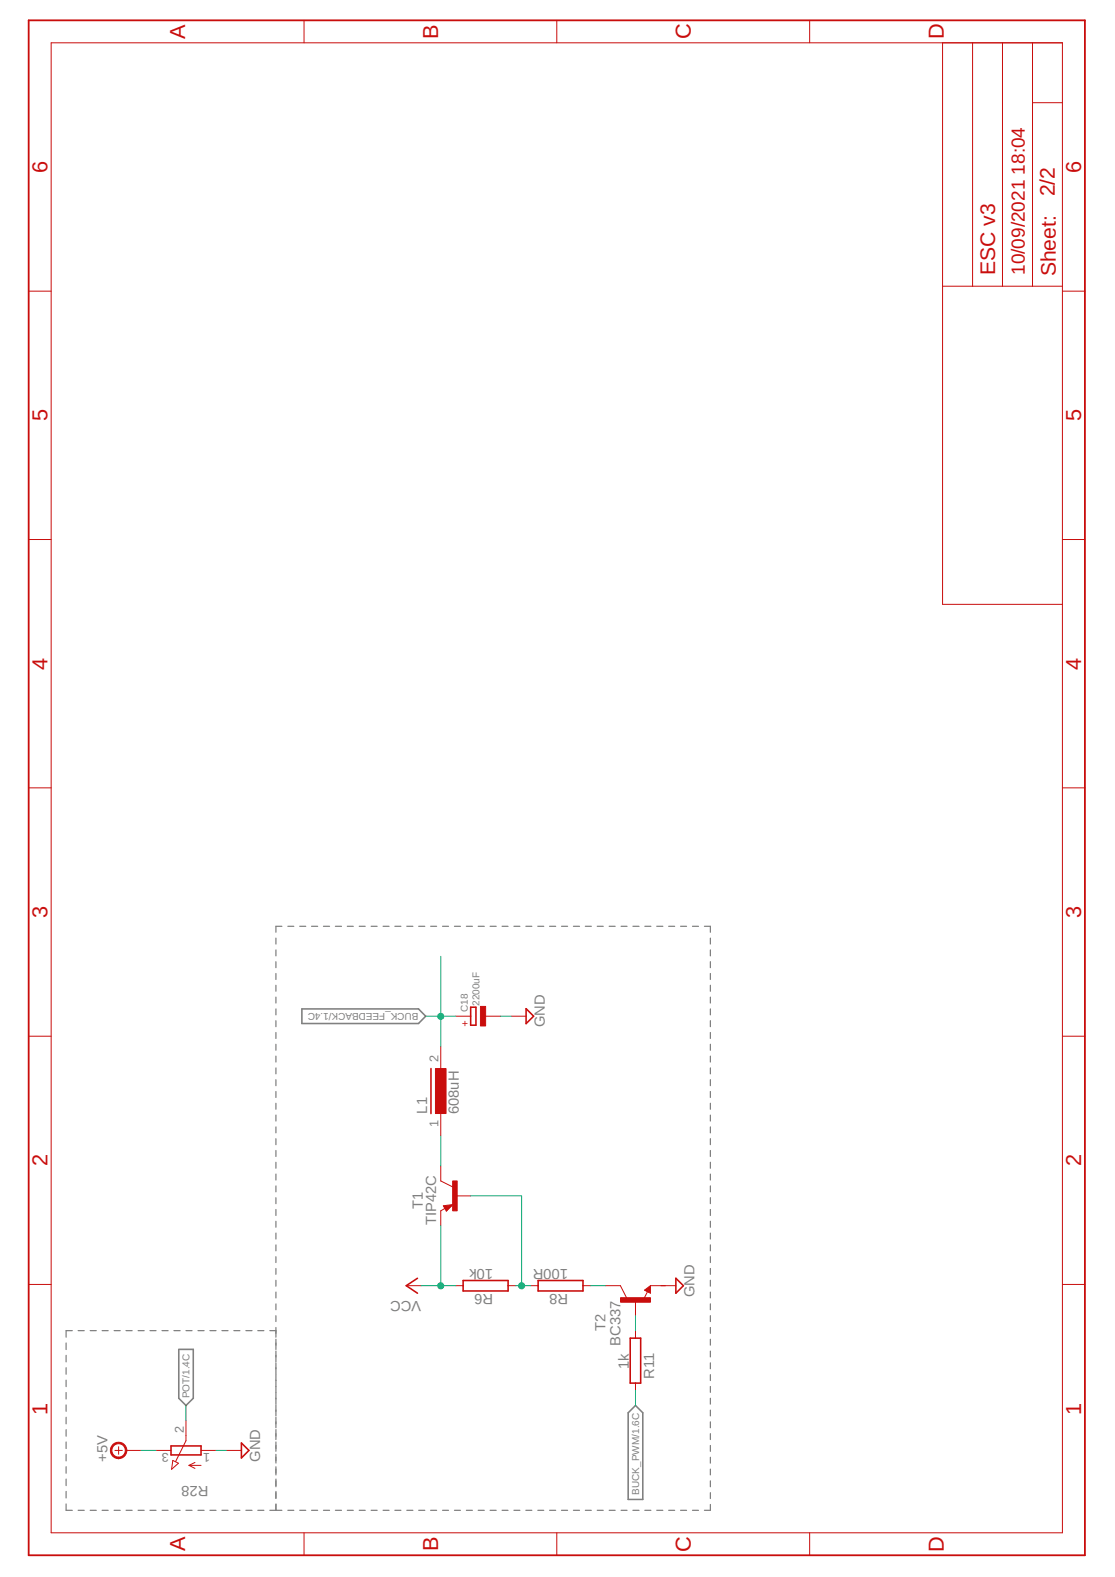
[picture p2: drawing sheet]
<svg xmlns="http://www.w3.org/2000/svg" width="210mm" height="297mm" viewBox="0 0 210 297" stroke-linecap="round" stroke-linejoin="round" font-family="sans-serif">
<g fill="none" stroke="#808080" stroke-width=".23">
<path d="M51.9 176.7v1.1M51.9 178.9v1.1M53.1 174.5h-1.2v1.1M54.2 174.5h1.1M56.4 174.5h1.2M58.7 174.5h1.1M60.9 174.5h1.1M63.1 174.5h1.2M65.4 174.5h1.1M67.6 174.5h1.1M69.9 174.5h1.1M72.1 174.5h1.1"/>
<path d="M74.3 174.5h1.2M76.6 174.5h1.1M78.8 174.5h1.2M81.1 174.5h1.1M83.3 174.5h1.1M85.6 174.5h1.1M87.8 174.5h1.1M90 174.5h1.2M92.3 174.5h1.1M94.5 174.5h1.1M96.8 174.5h1.1M99 174.5h1.1"/>
<path d="M101.2 174.5h1.2M103.5 174.5h1.1M105.7 174.5h1.1M107.9 174.5h1.2M110.2 174.5h1.1M112.4 174.5h1.2M114.7 174.5h1.1M116.9 174.5h1.1M119.1 174.5h1.2M121.4 174.5h1.1M123.6 174.5h1.2M125.9 174.5h1.1"/>
<path d="M128.1 174.5h1.1M130.4 174.5h1.1M132.6 174.5h1.1v1.1M133.7 176.7v1.1M133.7 178.9v1.1M51.9 181.1v1.2M51.9 183.4v1.1M51.9 185.6v1.1M51.9 187.8v1.1M51.9 190v1.2M51.9 192.3v1.1M51.9 194.5v1.1"/>
<path d="M51.9 196.7v1.1M51.9 198.9v1.1M133.7 181.1v1.2M133.7 183.4v1.1M133.7 185.6v1.1M133.7 187.8v1.1M133.7 190v1.2M133.7 192.3v1.1M133.7 194.5v1.1M133.7 196.7v1.1M133.7 198.9v1.1M51.9 201.1v1.2"/>
<path d="M51.9 203.4v1.1M51.9 205.6v1.1M51.9 207.8v1.1M51.9 210v1.2M51.9 212.3v1.1M51.9 214.5v1.1M51.9 216.7v1.1M51.9 218.9v1.1M133.7 201.1v1.2M133.7 203.4v1.1M133.7 205.6v1.1M133.7 207.8v1.1"/>
<path d="M133.7 210v1.2M133.7 212.3v1.1M133.7 214.5v1.1M133.7 216.7v1.1M133.7 218.9v1.1M51.9 221.1v1.2M51.9 223.4v1.1M51.9 225.6v1.1M51.9 227.8v1.1M51.9 230v1.2M51.9 232.3v1.1M51.9 234.5v1.1"/>
<path d="M51.9 236.7v1.1M51.9 238.9v1.1M133.7 221.1v1.2M133.7 223.4v1.1M133.7 225.6v1.1M133.7 227.8v1.1M133.7 230v1.2M133.7 232.3v1.1M133.7 234.5v1.1M133.7 236.7v1.1M133.7 238.9v1.1M12.4 253v1.2"/>
<path d="M12.4 255.3v1.2M12.4 257.6v1.2M12.4 260v1.2M13.6 250.6h-1.2v1.3M14.7 250.6h1.2M17 250.6h1.1M19.2 250.6h1.2M21.5 250.6h1.1M23.7 250.6h1.2M26 250.6h1.1M28.2 250.6h1.2M30.5 250.6h1.1"/>
<path d="M32.7 250.6h1.2M35 250.6h1.2M37.3 250.6h1.1M39.5 250.6h1.2M41.8 250.6h1.1M44 250.6h1.2M46.3 250.6h1.1M48.5 250.6h1.2M50.8 250.6h1.1M51.9 241.2v1.1M51.9 243.4v1.1M51.9 245.6v1.1"/>
<path d="M51.9 247.8v1.1M51.9 250v1.9M51.9 252.3v1.9M51.9 254.5v2M51.9 256.7v2.1M51.9 258.9v5.6M133.7 241.2v1.1M133.7 243.4v1.1M133.7 245.6v1.1M133.7 247.8v1.1M133.7 250v1.1M133.7 252.3v1.1"/>
<path d="M133.7 254.5v1.1M133.7 256.7v1.1M133.7 258.9v1.1M12.4 262.3v1.2M12.4 264.6v1.2M12.4 267v1.2M12.4 269.3v1.2M12.4 271.6v1.2M12.4 273.9v1.3M12.4 276.3v1.2M12.4 278.6v1.2M51.9 264.6v2.1"/>
<path d="M51.9 267v1.9M51.9 269.3v1.8M51.9 271.6v1.8M51.9 273.9v1.7M51.9 276.3v1.5M51.9 278.6v1.4M133.7 261.2v1.1M133.7 263.4v1.1M133.7 265.6v1.1M133.7 267.8v1.1M133.7 270v1.1M133.7 272.3v1.1"/>
<path d="M133.7 274.5v1.1M133.7 276.7v1.1M133.7 278.9v1.1M12.4 283.3v1.2h1.2M12.4 280.9v1.3M14.7 284.5h1.2M17 284.5h1.1M19.2 284.5h1.2M21.5 284.5h1.1M23.7 284.5h1.2M26 284.5h1.1M28.2 284.5h1.2"/>
<path d="M30.5 284.5h1.1M32.7 284.5h1.2M35 284.5h1.2M37.3 284.5h1.1M39.5 284.5h1.2M41.8 284.5h1.1M44 284.5h1.2M46.3 284.5h1.1M48.5 284.5h1.2M50.8 284.5h2.3M51.9 280.9v1.4M51.9 283.3v1.2"/>
<path d="M54.2 284.5h1.1M56.4 284.5h1.2M58.7 284.5h1.1M60.9 284.5h1.1M63.1 284.5h1.2M65.4 284.5h1.1M67.6 284.5h1.1M69.9 284.5h1.1M72.1 284.5h1.1M74.3 284.5h1.2M76.6 284.5h1.1M78.8 284.5h1.2"/>
<path d="M81.1 284.5h1.1M83.3 284.5h1.1M85.6 284.5h1.1M87.8 284.5h1.1M90 284.5h1.2M92.3 284.5h1.1M94.5 284.5h1.1M96.8 284.5h1.1M99 284.5h1.1M101.2 284.5h1.2M103.5 284.5h1.1M105.7 284.5h1.1"/>
<path d="M107.9 284.5h1.2M110.2 284.5h1.1M112.4 284.5h1.2M114.7 284.5h1.1M116.9 284.5h1.1M119.1 284.5h1.2M121.4 284.5h1.1M123.6 284.5h1.2M125.9 284.5h1.1M128.1 284.5h1.1M130.4 284.5h1.1M133.7 283.4v1.1h-1.1"/>
<path d="M133.7 281.2v1.1"/>
</g>
<path d="M56.8 190h22l1.3 1.4-1.3 1.4h-22zM33.7 254.2h2.7v9.2l-1.4 1.3-1.3-1.3zM119.6 264.7l1.4 1.4v16.3h-2.7v-16.3z" fill="none" stroke="#808080" stroke-width=".3"/>
<g fill="none" stroke="#c90d0c" stroke-width=".19">
<path d="M9.6 8.1h190.4v280.6h-190.4zM57.2 3.8v4.3M104.8 3.8v4.3M152.4 3.8v4.3M177.4 8.1v105.7h22.6M183.1 8.1v45.8M188.7 8.1v45.8M194.4 19.3h5.6M194.4 8.1v45.8M5.4 54.8h4.2M177.4 53.9h22.6M200 54.8h4.2"/>
<path d="M5.4 101.6h4.2M200 101.6h4.2M5.4 148.4h4.2M200 148.4h4.2M5.4 195.2h4.2M83 197v5.7M85.8 191.4h2.8M91.4 191.4h2.9M96.2 191.4h2.8M200 195.2h4.2M83 219.6v2.8l2.2 1.2M83 208.3v5.7"/>
<path d="M83.5 227.1l1.7-.2-1.2 1.2zM83.8 227.6l-.8 .5v2.8M85.8 225.3h2.8M5.4 241.9h4.2M76.5 242.2h2.8M85.8 242.2h1.4M95.7 242.2h1.4M99.9 242.2h1.4M109.7 242.2h1.5M114 242.2h2.8l1.1 2.2M119.6 245v2.8M119.6 250.6v1.5"/>
<path d="M121.3 243l1.1-.8v1.4zM121.9 243.3l-.7 1.4M122.4 242.2h4.8M200 241.9h4.2M21.6 273.2h1.4M22.3 272.5v1.4M23.7 273.2h2.9M29.4 273.2h2.8M32.5 275.1l1.1 .5-1.3 1.2zM35 267.6v3.8l-1.9 3.9M35.6 276h2.2M35.6 276l1.1 .6"/>
<path d="M36.7 275.5l-1.1 .5M37.8 273.2h2.9M42.6 273.2h2.8M119.6 260.5v1.4M57.2 288.7v4.2M104.8 288.7v4.2M152.4 288.7v4.2"/>
</g>
<path d="M5.4 3.8h198.8v289.1h-198.8z" fill="none" stroke="#c90d0c" stroke-width=".34"/>
<path d="M88.6 189.7h1v3.4h-1zM99 190l1.5 1.4-1.5 1.4zM81.1 201.3v8.4M83.7 227.2l.4 .7 .8-.8-1.1 .1 .3 .4 .4-.2h-.4M78.6 240.8l-2.1 1.4 2.1 1.4M87.2 241.2h8.5v2h-8.5zM101.3 241.2h8.4v2h-8.4zM118.6 252.1h2v8.4h-2zM121.9 243l.3-.1v.4l-.6-.3 .7-.5v.8M127.2 240.8l1.5 1.4-1.5 1.4zM32.2 272.4h5.6v1.6h-5.6zM45.4 271.8l1.5 1.4-1.5 1.4z" fill="none" stroke="#c90d0c" stroke-width=".3"/>
<path d="M21.3 272a1.56 1.56 0 0 1 2.5 .7 1.56 1.56 0 0 1-1.5 2.1v-.3a1.27 1.27 0 0 1-1.2-1.8 1.27 1.27 0 0 1 2.2-.3 1.27 1.27 0 0 1-.7 2l-.3 .1v.3a1.56 1.56 0 0 1-1.4-1 1.56 1.56 0 0 1 .4-1.8z" fill-rule="evenodd" fill="#c90d0c" stroke="#c90d0c" stroke-width=".19"/>
<g fill="#c90d0c" stroke="#c90d0c" stroke-width=".19">
<path d="M85.2 222.4h.9v5.7h-.9z"/>
<path d="M116.8 244.4h5.6v.9h-5.6z"/>
<path d="M82 201.3h2v8.4h-2z"/>
<path d="M90.4 189.6h1v3.7h-1z"/>
</g>
<g fill="none" stroke="#0dab76" stroke-width=".19">
<path d="M80.1 191.4h5.7M83 180.1v16.9M94.3 191.4h1.9M83 214v5.6M83 230.9v11.3M88.6 225.3h9.6v16.9M79.3 242.2h6.5M97.1 242.2h2.8M111.2 242.2h2.8M119.6 247.8v2.8M26.6 273.2h2.8M35 264.7v2.9"/>
<path d="M40.7 273.2h1.9M119.6 261.9v2.8"/>
</g>
<g fill="#0dab76" stroke="#0dab76" stroke-width=".19">
<circle cx="98.2" cy="242.2" r=".57"/>
<circle cx="83" cy="242.2" r=".57"/>
<circle cx="83" cy="191.4" r=".57"/>
</g>
<g font-size="4.1" fill="#c90d0c">
<text x="34.9" y="7.3" transform="rotate(-90 34.9 7.3)">A</text>
<text x="82.5" y="7.3" transform="rotate(-90 82.5 7.3)">B</text>
<text x="130.1" y="7.4" transform="rotate(-90 130.1 7.4)">C</text>
<text x="177.6" y="7.4" transform="rotate(-90 177.6 7.4)">D</text>
<text x="9" y="32.6" transform="rotate(-90 9 32.6)">6</text>
<text x="203.6" y="32.6" transform="rotate(-90 203.6 32.6)">6</text>
<text x="9" y="79.4" transform="rotate(-90 9 79.4)">5</text>
<text x="203.6" y="79.4" transform="rotate(-90 203.6 79.4)">5</text>
<text x="9" y="126.1" transform="rotate(-90 9 126.1)">4</text>
<text x="203.6" y="126.1" transform="rotate(-90 203.6 126.1)">4</text>
<text x="9" y="172.9" transform="rotate(-90 9 172.9)">3</text>
<text x="203.6" y="172.9" transform="rotate(-90 203.6 172.9)">3</text>
<text x="9" y="219.7" transform="rotate(-90 9 219.7)">2</text>
<text x="203.6" y="219.7" transform="rotate(-90 203.6 219.7)">2</text>
<text x="9" y="266.5" transform="rotate(-90 9 266.5)">1</text>
<text x="203.6" y="266.5" transform="rotate(-90 203.6 266.5)">1</text>
<text x="34.9" y="292.2" transform="rotate(-90 34.9 292.2)">A</text>
<text x="82.5" y="292.2" transform="rotate(-90 82.5 292.2)">B</text>
<text x="130.1" y="292.3" transform="rotate(-90 130.1 292.3)">C</text>
<text x="177.6" y="292.3" transform="rotate(-90 177.6 292.3)">D</text>
</g>
<g font-size="4" fill="#c90d0c">
<text x="198.6" y="37" transform="rotate(-90 198.6 37)">2/2</text>
<text x="187.3" y="51.8" transform="rotate(-90 187.3 51.8)">ESC v3</text>
<text x="198.7" y="52.1" transform="rotate(-90 198.7 52.1)">Sheet:</text>
</g>
<g font-size="3.6" fill="#c90d0c">
<text x="193" y="32.9" transform="rotate(-90 193 32.9)">18:04</text>
<text x="193" y="51.8" transform="rotate(-90 193 51.8)">10/09/2021</text>
</g>
<g font-size="2.8" fill="#808080">
<text x="102.6" y="193.5" transform="rotate(-90 102.6 193.5)">GND</text>
<text x="80.4" y="209.7" transform="rotate(-90 80.4 209.7)">L1</text>
<text x="86.3" y="209.9" transform="rotate(-90 86.3 209.9)">608uH</text>
<text x="79.6" y="227.6" transform="rotate(-90 79.6 227.6)">T1</text>
<text x="82.1" y="230.7" transform="rotate(-90 82.1 230.7)">TIP42C</text>
<text x="92.8" y="238.9" transform="rotate(-180 92.8 238.9)">10k</text>
<text x="106.9" y="238.9" transform="rotate(-180 106.9 238.9)">100R</text>
<text x="79.3" y="245" transform="rotate(-180 79.3 245)">VCC</text>
<text x="92.8" y="243.7" transform="rotate(-180 92.8 243.7)">R6</text>
<text x="106.9" y="243.7" transform="rotate(-180 106.9 243.7)">R8</text>
<text x="130.8" y="244.3" transform="rotate(-90 130.8 244.3)">GND</text>
<text x="114" y="250.6" transform="rotate(-90 114 250.6)">T2</text>
<text x="116.8" y="253.5" transform="rotate(-90 116.8 253.5)">BC337</text>
<text x="118.4" y="257.8" transform="rotate(-90 118.4 257.8)">1k</text>
<text x="123.1" y="259.8" transform="rotate(-90 123.1 259.8)">R11</text>
<text x="20.2" y="275.3" transform="rotate(-90 20.2 275.3)">+5V</text>
<text x="49" y="275.3" transform="rotate(-90 49 275.3)">GND</text>
<text x="39.2" y="279.8" transform="rotate(-180 39.2 279.8)">R28</text>
</g>
<g font-size="2.4" fill="#808080">
<text x="82.6" y="200.1" transform="rotate(-90 82.6 200.1)">2</text>
<text x="82.6" y="212.3" transform="rotate(-90 82.6 212.3)">1</text>
<text x="34.6" y="270" transform="rotate(-90 34.6 270)">2</text>
<text x="31.8" y="273.6" transform="rotate(-180 31.8 273.6)">3</text>
<text x="39.6" y="273.6" transform="rotate(-180 39.6 273.6)">1</text>
</g>
<text font-size="2" fill="#c90d0c" x="88.2" y="192.1" transform="rotate(-180 88.2 192.1)">+</text>
<g font-size="1.9" fill="#808080">
<text x="78.8" y="190.7" transform="rotate(-180 78.8 190.7)">BUCK_FEEDBACK/1.4C</text>
<text x="88" y="190.6" transform="rotate(-90 88 190.6)">C18</text>
<text x="90.3" y="189.4" transform="rotate(-90 90.3 189.4)">2200uF</text>
<text x="35.7" y="263.4" transform="rotate(-90 35.7 263.4)">POT/1.4C</text>
<text x="120.3" y="281.5" transform="rotate(-90 120.3 281.5)">BUCK_PWM/1.6C</text>
</g>
</svg>
